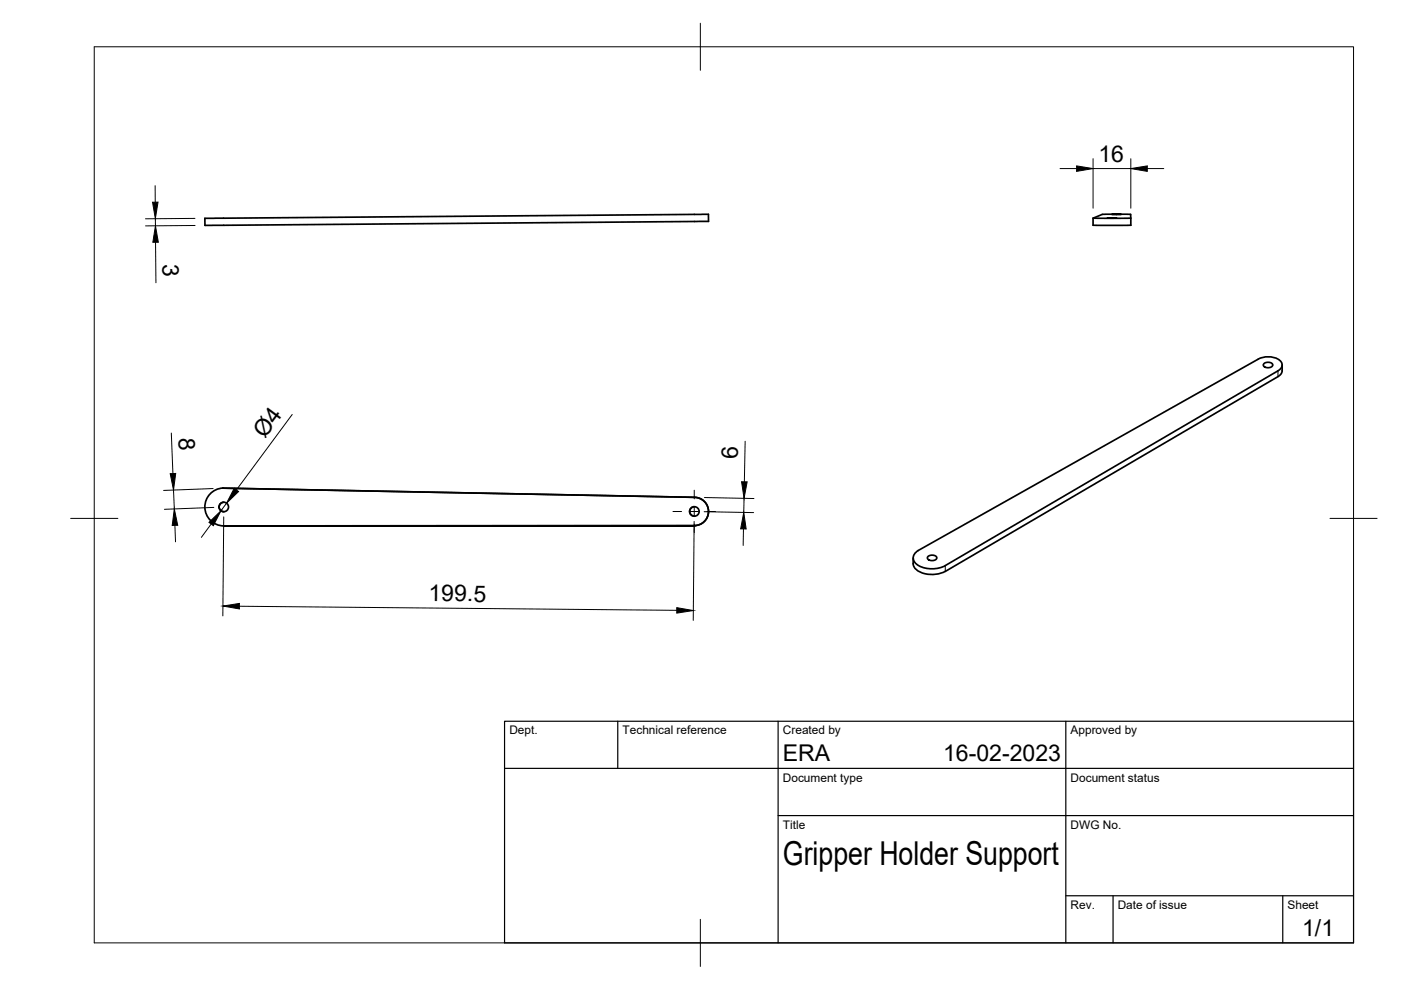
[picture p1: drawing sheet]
<svg xmlns="http://www.w3.org/2000/svg" width="297mm" height="210mm" viewBox="0 0 297 210" stroke-linecap="round" stroke-linejoin="round" font-family="sans-serif">
<!-- layer: Visible -->
<g fill="none" stroke="#000" stroke-width=".36">
<path d="M43.4 46.3l106.8-.9v1.5l-106.7 .9zM231.8 46.3v1.5h8M233.7 45.5l-1.9 .8M233.7 45.4h6M234.8 46.3h2zM235.7 45.4h2zM239.7 45.5l.1 2.3M239.8 46.3h-8M266.8 76.2l-72.1 40.5a1.72 1.72 0 0 0-1.1 1.7 1.72 1.72 0 0 0 1.2 1.6 6.3 6.3 0 0 0 5.6-.1M266.8 76.1a4.4 4.4 0 0 1 4.7 .4 1.25 1.25 0 0 1-.5 2.1l-70.6 41.3M267.9 77.2a1.25 1.25 0 0 1 2 .2 1.16 1.16 0 0 1-2.1 0zM271 79.9l-70.6 41.3"/>
<path d="M271.8 77.4v1.2a1.52 1.52 0 0 1-.8 1.2M47.3 103.5l100 1.9a3 3 0 0 1 2.9 3.1 3 3 0 0 1-3 2.9M47.3 103.5h.1M47.3 103.5a4 4 0 0 0-3.9 4.1 4 4 0 0 0 4 3.9M47.4 111.5h99.8zM47.5 106.5a1.01 1.01 0 0 0-1 1 1.01 1.01 0 0 0 1 1M147.2 107.4a1.01 1.01 0 0 0-1 1 1.01 1.01 0 0 0 1 1M193.6 118.3a2.63 2.63 0 0 0 2.5 3.3l1.3 .2 1.3-.1 1.7-.6M196.7 118.1a1.25 1.25 0 0 1 1.9 .2 1.16 1.16 0 0 1-2 0z"/>
<circle cx="47.4" cy="107.5" r="1.01"/>
<circle cx="147.2" cy="108.4" r="1.01"/>
</g>
<circle cx="147.2" cy="111.5" r=".18" fill="#000"/>
<!-- layer: Visible Narrow -->
<path d="M271 78.6v1.3M200.4 119.9v1.3" fill="none" stroke="#000" stroke-width=".21"/>
<!-- layer: BORDER -->
<path d="M20 9.9h267v190h-267zM148.5 4.9v10M15 109.9h10M282 109.9h10M148.5 194.9v10" fill="none" stroke="#000" stroke-width=".21"/>
<!-- layer: TITLEBLOCK -->
<path d="M107 152.9h180v47h-180zM131 152.9v10M165 152.9v47M226 152.9v47M107 162.9h180M165 172.9h122M226 189.9h61M236 189.9v10M272 189.9v10" fill="none" stroke="#000" stroke-width=".25"/>
<!-- layer: FD_Dimensions -->
<g fill="none" stroke="#000" stroke-width=".21">
<path d="M32.9 39.4v3.5M224.7 35.7h3.6M231.8 33.6v10.5M231.8 35.7h8M239.8 33.6v10.5M243.2 35.7h3.5M32.9 46.4l.1 1.5M33 51.4l.1 8.6M41.3 46.3l-10.5 .1M41.4 47.8l-10.5 .1M36.3 91.8l.4 8.6M62 87.9l-11.9 16"/>
<path d="M158 93.5l-.2 8.6M36.8 103.9l.2 4M37.1 111.4l.1 3.5M44.8 111.1l-2.1 2.8M45.2 103.6l-10.5 .4M45.3 107.6l-10.4 .4M47.4 109.6l-.2 21M48 106.7l-1.2 1.6M147.2 110.5l-.2 21M149.3 108.5l10.5 .2M149.4 105.5l10.5 .2M157.6 112.2v3.4"/>
<path d="M157.8 105.7l-.1 2.9M50.8 128.5l92.7 .9"/>
</g>
<path d="M228.3 35.2l3.5 .5-3.5 .6zM239.8 35.7l3.4-.5v1.1zM32.3 42.9h1.2l-.6 3.5zM33 47.9l.6 3.5h-1.2zM36.1 100.4h1.2l-.5 3.5zM37 107.9l.7 3.5h-1.2zM44.3 110.8l2.5-2.5-1.6 3.2zM49.7 103.5l.9 .7-2.6 2.5zM157.7 108.6l.5 3.6-1.2-.1zM157.2 102.1l1.2 .1-.6 3.5zM47.3 128.5l3.5-.6v1.2zM143.5 128.8l3.5 .6-3.5 .6z" fill="#000" stroke="#000" stroke-width=".21"/>
<!-- layer: Smart Centers -->
<path d="M142.7 108.5h1.8M146.3 108.5h1.8M147.2 103.9v1.9M147.2 107.6v1.7M147.2 111.1v1.8M149.9 108.5h1.8" fill="none" stroke="#000" stroke-width=".21"/>
<text font-size="7" x="166" y="183.4">Gripper Holder Support</text>
<g font-size="4.9">
<text x="232.9" y="34.3">16</text>
<text x="34.5" y="56" transform="rotate(90 34.5 56)">3</text>
<text x="37.8" y="93" transform="rotate(88 37.8 93)">8</text>
<text x="56.2" y="93.1" transform="rotate(-53 56.2 93.1)">Ø4</text>
<text x="156.4" y="97.4" transform="rotate(-89 156.4 97.4)">6</text>
<text x="90.8" y="127.5">199.5</text>
<text x="166" y="161.4">ERA</text>
<text x="200" y="161.4">16-02-2023</text>
<text x="276.1" y="198.6">1/1</text>
</g>
<g font-size="2.5">
<text x="108" y="155.7">Dept.</text>
<text x="132" y="155.7">Technical reference</text>
<text x="166" y="155.7">Created by</text>
<text x="227" y="155.7">Approved by</text>
<text x="166" y="165.7">Document type</text>
<text x="227" y="165.7">Document status</text>
<text x="166" y="175.7">Title</text>
<text x="227" y="175.7">DWG No.</text>
<text x="227" y="192.7">Rev.</text>
<text x="237" y="192.7">Date of issue</text>
<text x="273" y="192.7">Sheet</text>
</g>
</svg>
